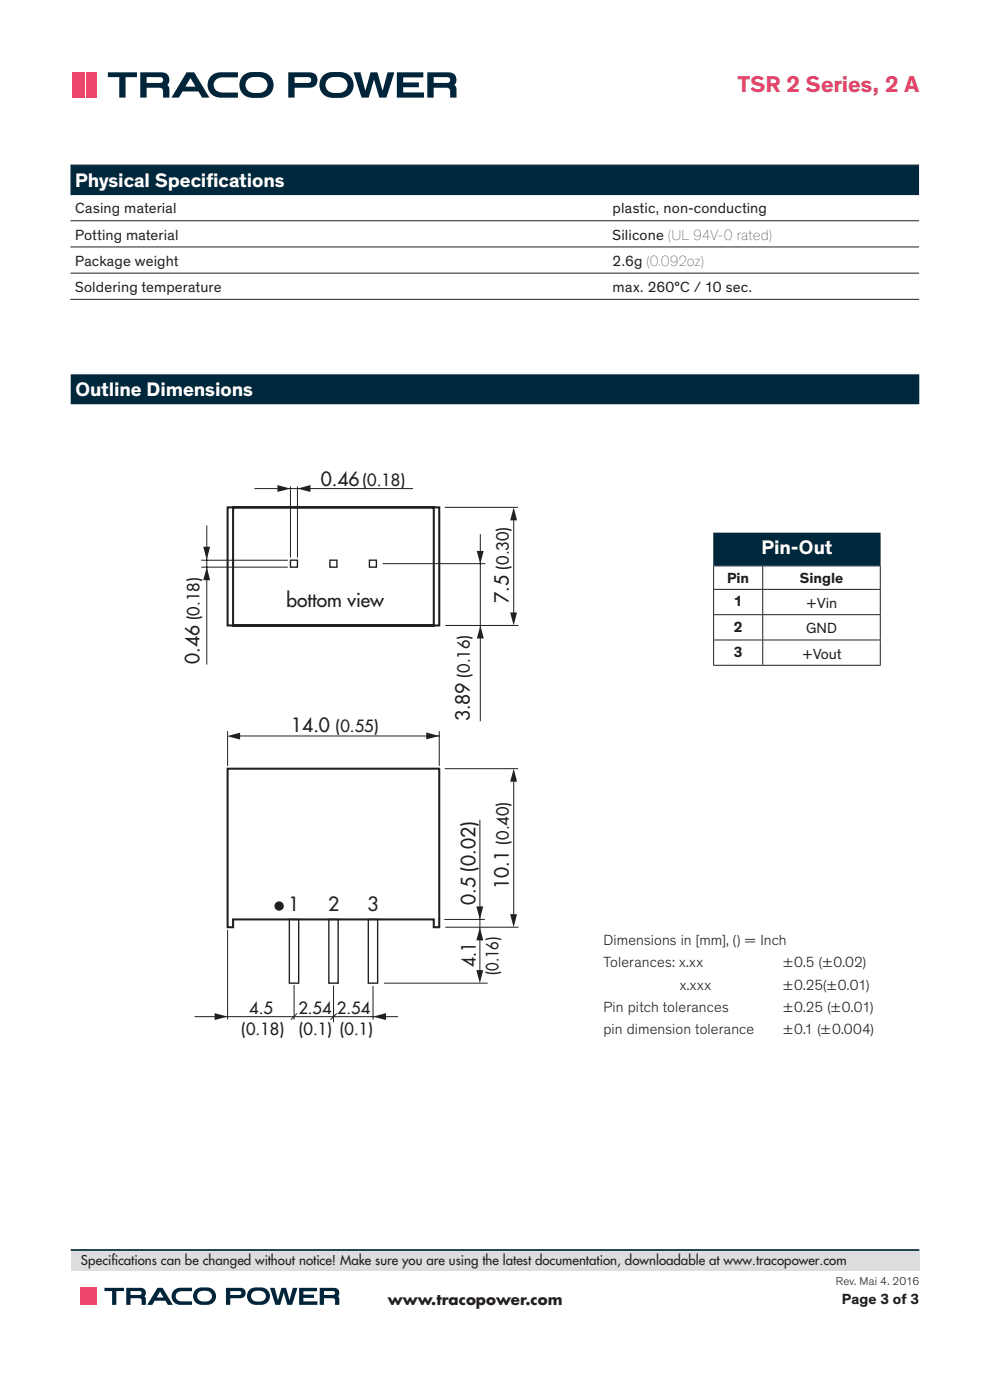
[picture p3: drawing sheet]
<svg xmlns="http://www.w3.org/2000/svg" width="210mm" height="297mm" viewBox="0 0 210 297" stroke-linecap="round" stroke-linejoin="round" font-family="sans-serif">
<path d="M15 265.2h180v4.4h-180z" fill="#dcdddf"/>
<path d="M15 265.2h180" fill="none" stroke="#00243a" stroke-width=".35"/>
<g fill="#00243a">
<path d="M63.5 273.2h3.7v.7h-2.8v.8h2.2v.6h-2.2v.8h2.9v.7h-3.8z"/>
<path d="M36.9 273.7l.9-.4 2.9-.1v.7h-2.1a1.1 1.1 0 0 0-1.3 1.1 1.1 1.1 0 0 0 1.3 1.1h2.1v.7h-2.3a1.83 1.83 0 0 1-1.8-1 1.83 1.83 0 0 1 .3-2.1z"/>
<path d="M22.2 273.2h4.1v.7h-1.6v2.9h-.9v-2.9h-1.6z"/>
<path d="M57.3 273.2h1l.6 2.6 .8-2.6h1l.7 2.6 .7-2.6h1l-1.1 3.6h-1.1l-.7-2.6-.8 2.6h-1z"/>
<path d="M34 274l.7 1.2h-1.5zM33.4 273.2l-2.2 3.6h1.1l.5-.9h2.3l.5 .9h1.1l-2.2-3.6z"/>
<path d="M42.3 274.1a2.03 2.03 0 0 1 2.6 .5 1.15 1.15 0 0 1-1.2 1.5 1.33 1.33 0 0 1-1.8-1.5zM41.4 273.7a1.88 1.88 0 0 0-.3 2 1.88 1.88 0 0 0 1.8 1.1 2.5 2.5 0 0 0 2.7-.9 1.86 1.86 0 0 0-1.7-2.8 2.72 2.72 0 0 0-2.5 .6z"/>
<path d="M53.7 274.1a2.03 2.03 0 0 1 2.6 .5 1.15 1.15 0 0 1-1.2 1.5 1.33 1.33 0 0 1-1.8-1.5zM52.9 273.7a1.88 1.88 0 0 0-.3 2 1.88 1.88 0 0 0 1.7 1.1 2.5 2.5 0 0 0 2.8-.9 1.86 1.86 0 0 0-1.8-2.8 2.72 2.72 0 0 0-2.4 .6z"/>
</g>
<g fill="#00243a">
<path d="M48.8 273.9h2.2a.42 .42 0 0 1 .2 .5 .42 .42 0 0 1-.4 .3h-2zM47.9 273.2v3.6h.9v-1.4h2.1a1.1 1.1 0 0 0 1.2-1.1 1.1 1.1 0 0 0-1.2-1.1z" fill-rule="evenodd"/>
<path d="M68.7 273.9h2.2a.43 .43 0 0 1 .2 .5 .43 .43 0 0 1-.4 .3h-2zM67.8 273.2v3.6h.9v-1.4h1.8a1.03 1.03 0 0 1 .6 1.4h.9v-1.1l-.3-.7a1.07 1.07 0 0 0 .2-1.2 1.07 1.07 0 0 0-1.1-.6z" fill-rule="evenodd"/>
<path d="M27.7 273.9h2.2a.43 .43 0 0 1 .1 .5 .43 .43 0 0 1-.4 .3h-1.9zM26.8 273.2v3.6h.9v-1.4h1.8a1.03 1.03 0 0 1 .5 1.4h.9v-1.1l-.3-.7a1.07 1.07 0 0 0 .2-1.2 1.07 1.07 0 0 0-1-.6z" fill-rule="evenodd"/>
</g>
<g fill="#ed466c">
<path d="M17 273.2h1.5v3.6h-1.5z"/>
<path d="M19.1 273.2h1.5v3.6h-1.5z"/>
</g>
<path d="M18.8 273.2v3.6" fill="none" stroke="#ed466c" stroke-width=".21"/>
<g fill="#00243a">
<path d="M84.2 15.3h5.6v1.1h-4.3v1.1h3.4v1h-3.4v1.1h4.4v1.1h-5.7z"/>
<path d="M45 16l1.2-.6 4.3-.1v1.1h-3.2a1.63 1.63 0 0 0-2 1.6 1.63 1.63 0 0 0 2 1.6h3.2v1.1h-3.6a2.71 2.71 0 0 1-2.7-1.7 2.71 2.71 0 0 1 .8-3z"/>
<path d="M22.9 15.3h6.2v1.1h-2.5v4.3h-1.3v-4.3h-2.4z"/>
<path d="M75 15.3h1.5l1 4 1.1-4h1.5l1.1 4 1-4h1.5l-1.7 5.4h-1.5l-1.2-3.8-1.1 3.8h-1.5z"/>
<path d="M40.4 16.6l1.1 1.8h-2.2zM39.6 15.3l-3.2 5.4h1.5l.8-1.3h3.4l.8 1.3h1.5l-3.2-5.4z"/>
<path d="M52.5 16.9a3.1 3.1 0 0 1 4 .3 1.7 1.7 0 0 1-.1 1.8 1.7 1.7 0 0 1-1.6 .7 2.46 2.46 0 0 1-2.5-.9 1.71 1.71 0 0 1 .2-1.9zM51.7 15.9a2.78 2.78 0 0 0-.7 3.1 2.78 2.78 0 0 0 2.7 1.8 4 4 0 0 0 3.8-1.1 2.77 2.77 0 0 0 .2-2.9 2.77 2.77 0 0 0-2.5-1.5 4.4 4.4 0 0 0-3.5 .6z"/>
<path d="M69.5 16.9a3.1 3.1 0 0 1 4 .3 1.7 1.7 0 0 1-.1 1.8 1.7 1.7 0 0 1-1.6 .7 2.46 2.46 0 0 1-2.5-.9 1.71 1.71 0 0 1 .2-1.9zM68.7 15.9a2.78 2.78 0 0 0-.8 3.1 2.78 2.78 0 0 0 2.8 1.8 4 4 0 0 0 3.8-1.1 2.77 2.77 0 0 0 .2-2.9 2.77 2.77 0 0 0-2.6-1.5 4.4 4.4 0 0 0-3.4 .6z"/>
</g>
<g fill="#00243a">
<path d="M62.5 16.4h2.9a.62 .62 0 0 1 .6 .6 .62 .62 0 0 1-.6 .6h-2.9zM61.2 15.3v5.4h1.3v-2.1h3.1a1.64 1.64 0 0 0 1.7-1.6 1.64 1.64 0 0 0-1.7-1.7z" fill-rule="evenodd"/>
<path d="M92 16.4h2.9a.61 .61 0 0 1 .6 .6 .61 .61 0 0 1-.6 .6h-2.9zM90.7 15.3v5.4h1.3v-2.1h2.7a.8 .8 0 0 1 .8 1.1v1h1.3v-2.2l-.4-.5a1.59 1.59 0 0 0 .3-1.8 1.59 1.59 0 0 0-1.6-.9z" fill-rule="evenodd"/>
<path d="M31.1 16.4h2.9a.61 .61 0 0 1 .6 .6 .61 .61 0 0 1-.6 .6h-2.9zM29.8 15.3v5.4h1.3v-2.1h2.7a.8 .8 0 0 1 .8 1.1v1h1.3v-2.2l-.4-.5a1.59 1.59 0 0 0 .3-1.8 1.59 1.59 0 0 0-1.6-.9z" fill-rule="evenodd"/>
</g>
<g fill="#ed466c">
<path d="M15.3 15.3h2.2v5.4h-2.2z"/>
<path d="M18.3 15.3h2.3v5.4h-2.3z"/>
</g>
<path d="M17.9 15.3v5.4" fill="none" stroke="#ed466c" stroke-width=".3"/>
<g fill="none" stroke="#231f20" stroke-width=".21">
<path d="M15 35h179.9M15 46.8h179.9M15 52.4h179.9M15 57.9h179.9M15 63.5h179.9M151.3 120.1h35.5M151.3 125h35.5M151.3 130.4h35.5M151.3 135.8h35.5M151.4 120.1v4.9M151.4 125.1v5.2M151.4 130.5v5.2"/>
<path d="M151.4 135.8v5.3M161.8 120.1v4.9M161.8 125.1v5.2M161.8 130.5v5.2M161.8 135.8v5.3M186.7 120.1v4.9M186.7 125.1v5.2M186.7 130.5v5.2M186.7 135.8v5.3M151.3 141.1h35.5"/>
</g>
<path d="M15 38.2h179.9M15 82.6h180" fill="none" stroke="#00283c" stroke-width="6.3" stroke-linecap="butt"/>
<path d="M151.3 113h35.5v7h-35.5z" fill="#00283c"/>
<path d="M48.3 107.6h44.9v25.1h-44.9zM49.4 107.6h42.6v25.1h-42.6zM48.3 163.1h44.9v33.6h-1.2v-1.6h-42.6v1.6h-1.1z" fill="none" stroke="#231f20" stroke-width=".44"/>
<path d="M61.6 118.8h1.5v1.5h-1.5zM70 118.8h1.5v1.5h-1.5zM78.4 118.8h1.4v1.5h-1.4zM61.4 195.1h2v13.5h-2zM69.8 195.1h1.9v13.5h-1.9zM78.1 195.1h2v13.5h-2z" fill="none" stroke="#231f20" stroke-width=".29"/>
<path d="M101 205.8h1.5l-.7 2.8z" fill="#231f20"/>
<path d="M94.3 163.1h15.6M94.5 196.7h15.5M81.5 208.6h21.9" fill="none" stroke="#231f20" stroke-width=".21"/>
<g fill="#231f20">
<path d="M108.2 193.9h1.5l-.7 2.8z"/>
<path d="M109 163.1l.7 2.7h-1.5z"/>
</g>
<path d="M101.8 173.9v33.9M109 165.1v30.4M94.2 195.1h8.6" fill="none" stroke="#231f20" stroke-width=".21"/>
<g fill="#231f20">
<path d="M101.8 196.7l.7 2.8h-1.5z"/>
<path d="M101 192.3h1.5l-.7 2.8z"/>
<path d="M79.1 215.7l2.8-.8v1.5z"/>
</g>
<path d="M48.3 197.3v19M41.3 215.7h43.1M62.4 209v7.3M63 215l-1.3 1.3M70.8 209.1v7.8M71.4 215l-1.3 1.3M79.1 209.2v7.1" fill="none" stroke="#231f20" stroke-width=".21"/>
<path d="M45.5 214.9l2.8 .8-2.8 .7z" fill="#231f20"/>
<path d="M48.3 155.1v7.4" fill="none" stroke="#231f20" stroke-width=".21"/>
<g fill="#231f20">
<path d="M90.4 155.4l2.8 .7-2.8 .7z"/>
<path d="M48.2 156.2l2.7-.8v1.5z"/>
</g>
<path d="M94.3 107.6h15.6M94.5 132.7h15.5M49.9 156.1h43.3M93.2 155.1v7.4" fill="none" stroke="#231f20" stroke-width=".21"/>
<g fill="#231f20">
<path d="M108.2 129.9h1.5l-.7 2.8z"/>
<path d="M109 107.6l.7 2.8h-1.5z"/>
</g>
<path d="M81.2 119.6h21.7M101.9 113.3v39.7M109 109.7v21.8" fill="none" stroke="#231f20" stroke-width=".21"/>
<g fill="#231f20">
<path d="M101.9 132.7l.7 2.7h-1.4z"/>
<path d="M101.1 116.9h1.5l-.7 2.7z"/>
</g>
<path d="M42.7 118.8h18.3M43.9 111.5v29.5M61.6 103.2v15.1M63.1 103.2v15.1M42.7 120.3h18.3" fill="none" stroke="#231f20" stroke-width=".21"/>
<g fill="#231f20">
<path d="M43.9 120.3l.7 2.8h-1.5z"/>
<path d="M43.1 116h1.5l-.7 2.7z"/>
<path d="M63.1 103.7l2.8-.8v1.5z"/>
</g>
<path d="M54 103.7h33.6" fill="none" stroke="#231f20" stroke-width=".21"/>
<g fill="#231f20">
<path d="M58.9 102.9l2.7 .8-2.7 .7z"/>
<circle cx="59.2" cy="192.2" r=".99"/>
</g>
<text font-size="4.9" fill="#e63c64" x="156.5" y="19.6">TSR 2 Series, 2 A</text>
<g font-size="4.2" fill="#fff">
<text x="16" y="39.7">Physical Specifications</text>
<text x="16" y="84.1">Outline Dimensions</text>
<text x="161.5" y="117.6">Pin-Out</text>
</g>
<g font-size="4.1" fill="#231f20">
<text x="68" y="103.1">0.46</text>
<text x="60.8" y="128.8">bottom view</text>
<text x="108" y="127.9" transform="rotate(-90 108 127.9)">7.5</text>
<text x="42.3" y="140.9" transform="rotate(-90 42.3 140.9)">0.46</text>
<text x="61.8" y="155.2">14.0</text>
<text x="99.6" y="153" transform="rotate(-90 99.6 153)">3.89</text>
<text x="100.9" y="192" transform="rotate(-90 100.9 192)">0.5 (0.02)</text>
<text x="108" y="188.6" transform="rotate(-90 108 188.6)">10.1</text>
<text x="61.2" y="193.3">1</text>
<text x="69.6" y="193.3">2</text>
<text x="78" y="193.3">3</text>
<text x="101" y="205.2" transform="rotate(-90 101 205.2)">4.1</text>
</g>
<g font-size="3.5" fill="#231f20">
<text x="76.9" y="103.1">(0.18)</text>
<text x="108" y="120.9" transform="rotate(-90 108 120.9)">(0.30)</text>
<text x="42.3" y="131.6" transform="rotate(-90 42.3 131.6)">(0.18)</text>
<text x="99.6" y="143.8" transform="rotate(-90 99.6 143.8)">(0.16)</text>
<text x="71.2" y="155.2">(0.55)</text>
<text x="108" y="179.2" transform="rotate(-90 108 179.2)">(0.40)</text>
<text x="105.8" y="206.9" transform="rotate(-90 105.8 206.9)">(0.16)</text>
<text x="52.9" y="215">4.5</text>
<text x="63.3" y="215">2.54</text>
<text x="71.5" y="215">2.54</text>
<text x="51.2" y="219.6">(0.18)</text>
<text x="63.4" y="219.6">(0.1) (0.1)</text>
</g>
<g font-size="3.2" fill="#231f20">
<text x="16" y="45.3">Casing material</text>
<text x="130" y="45.3">plastic, non-conducting</text>
<text x="16" y="50.8">Potting material</text>
<text x="130" y="50.8">Silicone (UL 94V-0 rated)</text>
<text x="16" y="56.4">Package weight</text>
<text x="129.9" y="56.4">2.6g (0.092oz)</text>
<text x="16" y="61.9">Soldering temperature</text>
<text x="130" y="61.9">max. 260°C / 10 sec.</text>
<text x="154.2" y="123.6">Pin</text>
<text x="169.6" y="123.6">Single</text>
<text x="155.6" y="128.6">1</text>
<text x="170.9" y="129">+Vin</text>
<text x="155.6" y="134">2</text>
<text x="171" y="134.4">GND</text>
<text x="155.6" y="139.3">3</text>
<text x="170.1" y="139.7">+Vout</text>
<text x="128" y="200.4">Dimensions in [mm], () = Inch</text>
<text x="128" y="205.2">Tolerances: x.xx</text>
<text x="144.2" y="209.9">x.xxx</text>
<text x="166.1" y="205.2">±0.5 (±0.02)</text>
<text x="166.1" y="209.9">±0.25(±0.01)</text>
<text x="128" y="214.7">Pin pitch tolerances</text>
<text x="166.1" y="214.7">±0.25 (±0.01)</text>
<text x="128" y="219.5">pin dimension tolerance</text>
<text x="166.1" y="219.5">±0.1 (±0.004)</text>
<text x="82.3" y="276.9">www.tracopower.com</text>
<text x="178.6" y="276.7">Page 3 of 3</text>
</g>
<g font-size="2.8" fill="#231f20">
<text x="17.2" y="268.3">Specif</text>
<text x="23.6" y="268.3">ications can be changed without notice! Make sure you are using the latest documentation, downloadable at www.tracopower.com</text>
</g>
<text font-size="2.5" fill="#231f20" x="177.3" y="272.7">Rev. Mai 4. 2016</text>
</svg>
